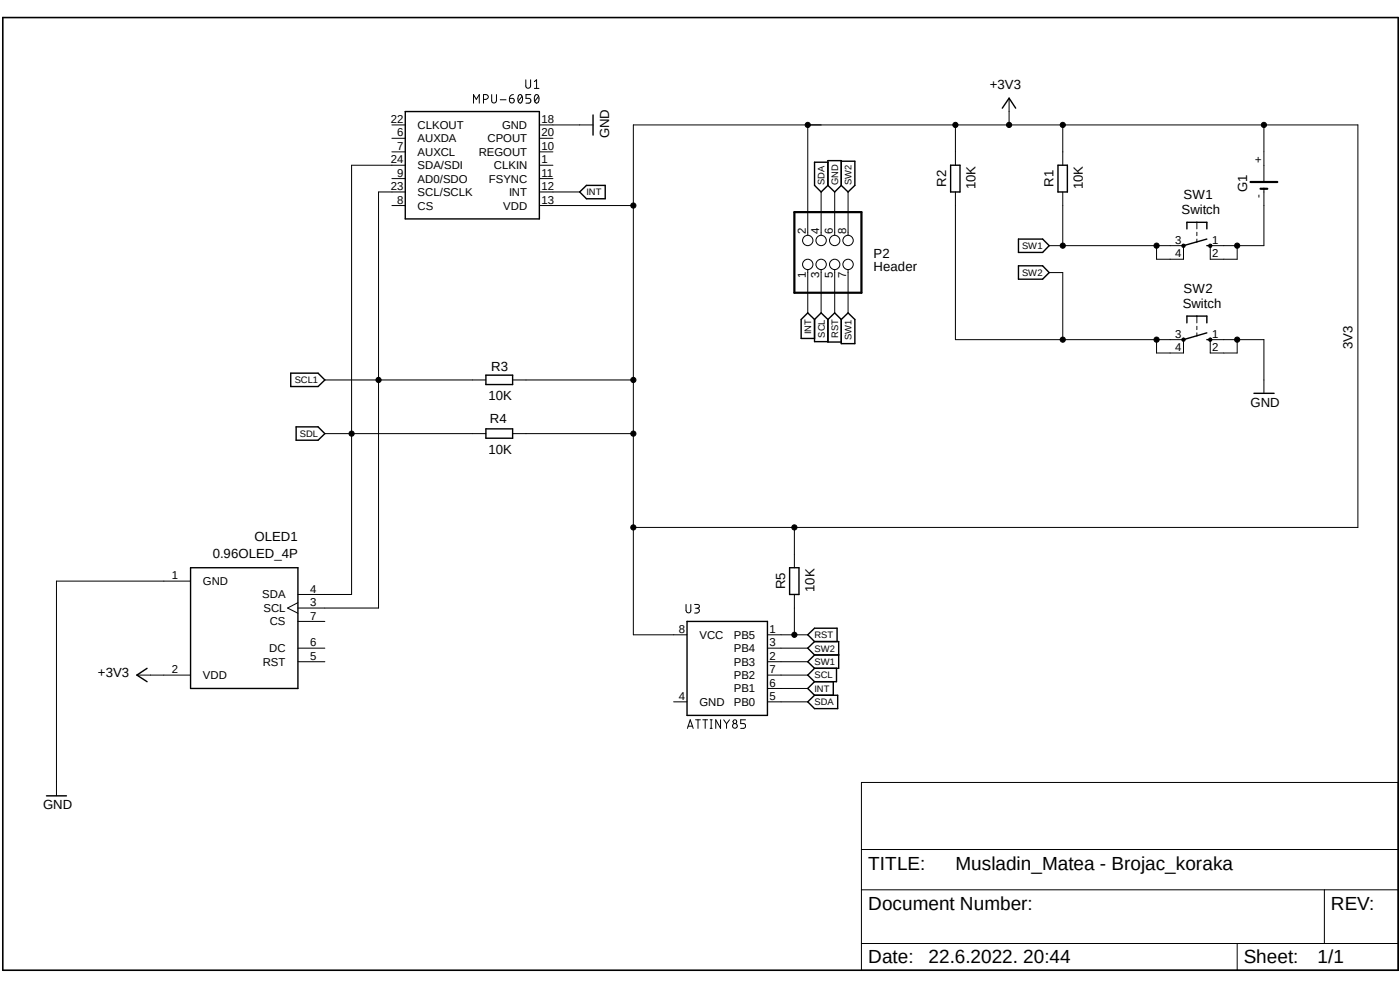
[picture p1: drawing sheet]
<svg xmlns="http://www.w3.org/2000/svg" width="297mm" height="210mm" viewBox="0 0 297 210" stroke-linecap="round" stroke-linejoin="round" font-family="sans-serif">
<path d="M0 3.4l297 203.1M297 3.4l-297 203.1" fill="none" stroke="#fff" stroke-width=".21"/>
<g fill="none" stroke="#000" stroke-width=".21">
<path d="M111.5 16.9v1.3a.51 .51 0 0 0 .6 .5 .51 .51 0 0 0 .5-.5v-1.3M113.4 17.3l.4-.4v1.9M113.4 18.8h.9M83.1 37.9h2.9M83.1 32.2h2.9M83.1 29.3h2.9M83.1 26.5h2.9M86 35.1h-11.4v91h-11.4M100.5 21.9v-1.8l.5 1 .7-1v1.8M102.6 21.1h.5a.51 .51 0 0 0 .5-.5 .51 .51 0 0 0-.5-.5h-.5v1.8M104.3 20.1v1.3a.51 .51 0 0 0 .5 .5 .51 .51 0 0 0 .5-.5v-1.3M106.1 21.2h1.3"/>
<path d="M108.1 20.9h.6a.51 .51 0 0 1 .4 .5 .51 .51 0 0 1-.5 .5 .51 .51 0 0 1-.5-.5zM108.9 20.1a.8 .8 0 0 0-.8 .8M110.2 20.1h.2a1.07 1.07 0 0 1 0 1.8 1.16 1.16 0 0 1-.2-1.8zM110.7 20.4l-.8 1.1M112.6 20.1h-1v.8h.6a.52 .52 0 0 1 .4 .5 .52 .52 0 0 1-.4 .5h-.6M113.6 20.1h.2a1.07 1.07 0 0 1 .3 1.7l-.3 .1a1.16 1.16 0 0 1-.2-1.8zM114.3 20.4l-.8 1.1M114.4 37.9h2.9M114.4 35.1h2.9M114.4 32.2h2.9M114.4 29.3h2.9M114.4 26.5h11.4"/>
<path d="M171.4 26.5v23.4M202.7 26.5v8.6M214.1 20.8v5.7M225.5 26.5v8.6M268.1 26.5v12.1M83.1 43.6h2.9M86 40.7h-5.7v88.3h-17.1M114.4 43.6h20M114.4 40.7h8.6M171.4 57.2v9.2M174.2 40.7v9.2M174.2 57.2v9.2"/>
<path d="M177.1 40.7v9.2M177.1 57.2v9.2M179.9 40.7v9.2M179.9 57.2v9.2M202.7 40.7v31.4h48.4v2.8h-5.7v-2.8M222.6 52.1h28.5v2.9h-5.7v-2.9M222.6 57.8h2.9v14.3M225.5 40.7v11.4M250.8 51.9h.5l.2 .2-.2 .3h-.5l-.1-.3zM253.9 47.2v1.4M253.9 49.3v.7M253.9 50.7v.7"/>
<path d="M256.5 51.9h.5l.1 .2-.1 .3h-.5zM268.1 40v12.1h-11.3v2.9h5.7v-2.9M253.9 67.1v1.4M253.9 69.2v.7M253.9 70.6v.7M262.5 72.1v2.8h-5.7v-2.8h11.3v11.3M68.9 80.6h34.2M68.9 92h34.2M108.8 80.6h25.6M108.8 92h25.6M134.4 111.9h153.7v-85.4h-153.7v108.2h11.4M168.5 111.9v8.5"/>
<path d="M40.4 123.3h-28.4v45.5M63.2 127.8l-2.2 1.2 2.2 1.1M63.2 137.5h5.7M63.2 131.8h5.7M145.5 128.2v1.3a.51 .51 0 0 0 .5 .5 .51 .51 0 0 0 .6-.5v-1.3M147.4 128.2h.6a.4 .4 0 0 1 .4 .4 .4 .4 0 0 1-.4 .4h-.4M147.9 129a.51 .51 0 0 1 .5 .5 .51 .51 0 0 1-.5 .5h-.5M162.8 137.5h8.6M162.8 134.7h8.6M168.5 126.1v8.6M29 143.2h11.4M63.2 140.4h5.7"/>
<path d="M142.9 148.9h2.9M145.8 154.5l.6-1.8 .7 1.8M146 154.1h.9M147.6 152.7h1M148.1 152.7v1.8M149.1 152.7h1M149.6 152.7v1.8M150.7 152.7h.4M150.7 154.5h.4M150.9 152.7v1.8M152.9 152.7v1.8l-1.1-1.8v1.8M153.5 152.7l.6 .8"/>
<path d="M154.1 153.5v1M154.8 152.7l-.7 .8M158.2 152.7h-1.1v.8h.7a.52 .52 0 0 1 .4 .5 .52 .52 0 0 1-.4 .5h-.7M162.8 143.2h8.6M162.8 140.4h8.6M162.8 146h8.6M162.8 148.9h8.6M182.8 166h113.8v39.8h-113.8zM182.8 188.8h113.8M182.8 180.2h113.8M281 188.8v11.4M182.8 200.2h113.8"/>
<path d="M262.5 200.2v5.6"/>
<circle cx="171.4" cy="26.5" r=".55"/>
<circle cx="202.7" cy="26.5" r=".55"/>
<circle cx="214.1" cy="26.5" r=".55"/>
<circle cx="225.5" cy="26.5" r=".55"/>
<circle cx="268.1" cy="26.5" r=".55"/>
<circle cx="134.4" cy="43.6" r=".55"/>
<circle cx="171.4" cy="56.1" r="1.1"/>
<circle cx="171.4" cy="51" r="1.1"/>
<circle cx="174.2" cy="51" r="1.1"/>
<circle cx="174.2" cy="56.1" r="1.1"/>
<circle cx="177.1" cy="51" r="1.1"/>
<circle cx="177.1" cy="56.1" r="1.1"/>
<circle cx="179.9" cy="51" r="1.1"/>
<circle cx="179.9" cy="56.1" r="1.1"/>
<circle cx="225.5" cy="52.1" r=".55"/>
<circle cx="245.4" cy="52.1" r=".55"/>
<circle cx="262.5" cy="52.1" r=".55"/>
<circle cx="225.5" cy="72.1" r=".55"/>
<circle cx="245.4" cy="72.1" r=".55"/>
<circle cx="251.1" cy="72" r=".37"/>
<circle cx="256.8" cy="72" r=".36"/>
<circle cx="262.5" cy="72.1" r=".55"/>
<circle cx="74.6" cy="92" r=".55"/>
<circle cx="80.3" cy="80.6" r=".55"/>
<circle cx="134.4" cy="80.6" r=".55"/>
<circle cx="134.4" cy="92" r=".55"/>
<circle cx="134.4" cy="111.9" r=".55"/>
<circle cx="168.5" cy="111.9" r=".55"/>
<circle cx="168.5" cy="134.7" r=".55"/>
<circle cx="155.9" cy="153.1" r=".41"/>
<circle cx="155.9" cy="154" r=".51"/>
</g>
<g fill="none" stroke="#000" stroke-width=".3">
<path d="M86 23.7h28.4v22.7h-28.4zM125.8 24.4v4.3M175.6 39.3l1.5 1.4 1.4-1.4M175.6 39.3v-5.2h2.9v5.2M175.6 34.4h-2.8v4.9l1.4 1.4 1.4-1.4M178.5 34.2h2.9v5.1l-1.5 1.4-1.4-1.4M201.7 35.1h2v5.6h-2zM212.6 22.9l1.5-2.1 1.4 2.1M224.5 35.1h1.9v5.6h-1.9zM123 40.7l1.4-1.4h4v2.9h-4zM216.1 56.4h5.1l1.4 1.4-1.4 1.4h-5.1zM216.1 50.7h5.1l1.4 1.4-1.4 1.5h-5.1z"/>
<path d="M251.8 48.6v-1.4h4.2v1.4M256 52.1h.8M256 50.7l-4.9 1.4M61.7 79.2h5.8l1.4 1.4-1.4 1.4h-5.8zM103.1 79.6h5.7v2h-5.7zM172.8 67.8l-1.4-1.4-1.4 1.4v4h2.8M172.8 67.8v4.7h2.8M172.8 67.8l1.4-1.4 1.4 1.4M175.6 67.8v4.8h2.9M175.6 67.8l1.5-1.4 1.4 1.4M178.5 67.8l1.4-1.4 1.5 1.4v5.1h-2.9zM251.8 68.5v-1.4h4.2v1.4"/>
<path d="M256 72.1h.8M256 70.6l-4.9 1.5M62.8 90.6h4.7l1.4 1.4-1.4 1.4h-4.7zM103.1 91h5.7v2h-5.7zM266 83.4h4.3M40.4 120.4h22.8v25.6h-22.8zM145.8 131.8h17v20h-17zM167.5 120.4h2v5.7h-2zM172.8 136.1l-1.4 1.4 1.4 1.4M172.8 136.1h5.1v5.7h-5.1M172.8 138.9h5.1M172.8 138.9l-1.4 1.5 1.4 1.4"/>
<path d="M172.8 136.1l-1.4-1.4 1.4-1.4h4.8v2.8M31.2 141.8l-2.2 1.4 2.2 1.4M171.4 148.9l1.4-1.4h4.9v2.8h-4.9zM172.8 144.6l-1.4 1.4 1.4 1.5M172.8 141.8l-1.4 1.4 1.4 1.4M176.8 144.6v2.9M177.5 141.8v2.8h-4.7M9.9 168.8h4.2"/>
</g>
<path d="M.6 3.7h296v202.1h-296z" fill="none" stroke="#000" stroke-width=".34"/>
<g fill="#000">
<path d="M250.8 51.9h.5l.2 .2-.2 .3h-.5l-.1-.3z" fill-rule="evenodd"/>
<path d="M256.5 51.9h.5l.1 .2-.1 .3h-.5z" fill-rule="evenodd"/>
<circle cx="171.4" cy="26.5" r=".55"/>
<circle cx="202.7" cy="26.5" r=".55"/>
<circle cx="214.1" cy="26.5" r=".55"/>
<circle cx="225.5" cy="26.5" r=".55"/>
<circle cx="268.1" cy="26.5" r=".55"/>
<circle cx="134.4" cy="43.6" r=".55"/>
<circle cx="225.5" cy="52.1" r=".55"/>
<circle cx="245.4" cy="52.1" r=".55"/>
<circle cx="262.5" cy="52.1" r=".55"/>
<circle cx="225.5" cy="72.1" r=".55"/>
<circle cx="245.4" cy="72.1" r=".55"/>
<circle cx="251.1" cy="72" r=".37"/>
<circle cx="256.8" cy="72" r=".36"/>
<circle cx="262.5" cy="72.1" r=".55"/>
<circle cx="74.6" cy="92" r=".55"/>
<circle cx="80.3" cy="80.6" r=".55"/>
<circle cx="134.4" cy="80.6" r=".55"/>
<circle cx="134.4" cy="92" r=".55"/>
<circle cx="134.4" cy="111.9" r=".55"/>
<circle cx="168.5" cy="111.9" r=".55"/>
<circle cx="168.5" cy="134.7" r=".55"/>
</g>
<path d="M265.3 38.6h5.7M168.5 45h14.3v17.1h-14.3zM267.4 40h1.5" fill="none" stroke="#000" stroke-width=".47"/>
<g font-size="4">
<text x="184.2" y="184.5">TITLE:</text>
<text x="202.7" y="184.5">Musladin_Matea - Brojac_koraka</text>
<text x="184.2" y="193">Document Number:</text>
<text x="282.4" y="193">REV:</text>
<text x="184.2" y="204.4">Date:</text>
<text x="197" y="204.4">22.6.2022. 20:44</text>
<text x="263.9" y="204.4">Sheet:</text>
<text x="279.5" y="204.4">1/1</text>
</g>
<g font-size="2.8">
<text x="210" y="18.8">+3V3</text>
<text x="129.2" y="29.4" transform="rotate(-90 129.2 29.4)">GND</text>
<text x="200.7" y="39.6" transform="rotate(-90 200.7 39.6)">R2</text>
<text x="207" y="40.2" transform="rotate(-90 207 40.2)">10K</text>
<text x="223.5" y="39.6" transform="rotate(-90 223.5 39.6)">R1</text>
<text x="229.7" y="40.2" transform="rotate(-90 229.7 40.2)">10K</text>
<text x="264.6" y="40.7" transform="rotate(-90 264.6 40.7)">G1</text>
<text x="250.7" y="45.3">Switch</text>
<text x="251.1" y="42.2">SW1</text>
<text x="185.3" y="57.5">Header</text>
<text x="185.3" y="54.8">P2</text>
<text x="250.9" y="65.2">Switch</text>
<text x="251.1" y="62.1">SW2</text>
<text x="286.9" y="74" transform="rotate(-90 286.9 74)">3V3</text>
<text x="104.2" y="78.6">R3</text>
<text x="103.6" y="84.9">10K</text>
<text x="103.9" y="89.7">R4</text>
<text x="265.3" y="86.3">GND</text>
<text x="103.6" y="96.3">10K</text>
<text x="45.1" y="118.5">0.96OLED_4P</text>
<text x="54" y="114.7">OLED1</text>
<text x="166.6" y="125" transform="rotate(-90 166.6 125)">R5</text>
<text x="172.8" y="125.6" transform="rotate(-90 172.8 125.6)">10K</text>
<text x="20.8" y="143.5">+3V3</text>
<text x="9.1" y="171.7">GND</text>
</g>
<g font-size="2.4">
<text x="82.9" y="26.1">22</text>
<text x="84.2" y="29">6</text>
<text x="88.6" y="27.3">CLKOUT</text>
<text x="106.5" y="27.3">GND</text>
<text x="114.9" y="29">20</text>
<text x="114.9" y="26.1">18</text>
<text x="82.9" y="34.7">24</text>
<text x="84.2" y="31.8">7</text>
<text x="88.6" y="30.2">AUXDA</text>
<text x="88.6" y="33.1">AUXCL</text>
<text x="88.6" y="35.9">SDA/SDI</text>
<text x="101.6" y="33.1">REGOUT</text>
<text x="103.4" y="30.2">CPOUT</text>
<text x="104.8" y="35.9">CLKIN</text>
<text x="114.9" y="34.7">1</text>
<text x="114.9" y="31.8">10</text>
<text x="267.8" y="34.7" transform="rotate(-90 267.8 34.7)">+</text>
<text x="82.9" y="40.3">23</text>
<text x="84.2" y="37.5">9</text>
<text x="88.6" y="41.6">SCL/SCLK</text>
<text x="88.6" y="38.7">AD0/SDO</text>
<text x="103.7" y="38.7">FSYNC</text>
<text x="108" y="41.6">INT</text>
<text x="114.9" y="40.3">12</text>
<text x="114.9" y="37.5">11</text>
<text x="267.8" y="42" transform="rotate(-90 267.8 42)">-</text>
<text x="84.2" y="43.2">8</text>
<text x="88.6" y="44.4">CS</text>
<text x="106.8" y="44.4">VDD</text>
<text x="114.9" y="43.2">13</text>
<text x="171" y="49.5" transform="rotate(-90 171 49.5)">2</text>
<text x="173.8" y="49.5" transform="rotate(-90 173.8 49.5)">4</text>
<text x="176.7" y="49.5" transform="rotate(-90 176.7 49.5)">6</text>
<text x="179.5" y="49.5" transform="rotate(-90 179.5 49.5)">8</text>
<text x="249.3" y="51.7">3</text>
<text x="257.2" y="51.7">1</text>
<text x="171" y="58.9" transform="rotate(-90 171 58.9)">1</text>
<text x="173.8" y="58.9" transform="rotate(-90 173.8 58.9)">3</text>
<text x="176.7" y="58.9" transform="rotate(-90 176.7 58.9)">5</text>
<text x="179.5" y="58.9" transform="rotate(-90 179.5 58.9)">7</text>
<text x="249.3" y="54.6">4</text>
<text x="257.2" y="54.6">2</text>
<text x="249.3" y="71.7">3</text>
<text x="257.2" y="71.7">1</text>
<text x="249.3" y="74.5">4</text>
<text x="257.2" y="74.5">2</text>
<text x="36.4" y="122.9">1</text>
<text x="43.1" y="124.1">GND</text>
<text x="65.8" y="125.7">4</text>
<text x="55.6" y="127">SDA</text>
<text x="55.9" y="129.8">SCL</text>
<text x="65.8" y="128.6">3</text>
<text x="65.8" y="131.4">7</text>
<text x="57.2" y="132.7">CS</text>
<text x="65.8" y="137.1">6</text>
<text x="144" y="134.3">8</text>
<text x="148.4" y="135.5">VCC</text>
<text x="155.7" y="135.5">PB5</text>
<text x="163.2" y="137.1">3</text>
<text x="163.2" y="134.3">1</text>
<text x="36.4" y="142.8">2</text>
<text x="55.8" y="141.2">RST</text>
<text x="57.1" y="138.3">DC</text>
<text x="65.8" y="140">5</text>
<text x="155.7" y="141.2">PB3</text>
<text x="155.7" y="138.3">PB4</text>
<text x="163.2" y="140">2</text>
<text x="163.2" y="142.8">7</text>
<text x="43.1" y="144.1">VDD</text>
<text x="144" y="148.5">4</text>
<text x="148.4" y="149.8">GND</text>
<text x="155.7" y="146.9">PB1</text>
<text x="155.7" y="149.7">PB0</text>
<text x="155.7" y="144.1">PB2</text>
<text x="163.2" y="145.7">6</text>
<text x="163.2" y="148.5">5</text>
</g>
<g font-size="2">
<text x="124.4" y="41.4">INT</text>
<text x="174.9" y="39.3" transform="rotate(-90 174.9 39.3)">SDA</text>
<text x="177.8" y="39.3" transform="rotate(-90 177.8 39.3)">GND</text>
<text x="180.6" y="39.3" transform="rotate(-90 180.6 39.3)">SW2</text>
<text x="216.8" y="52.9">SW1</text>
<text x="216.8" y="58.5">SW2</text>
<text x="172.1" y="70.9" transform="rotate(-90 172.1 70.9)">INT</text>
<text x="175" y="71.6" transform="rotate(-90 175 71.6)">SCL</text>
<text x="177.8" y="71.7" transform="rotate(-90 177.8 71.7)">RST</text>
<text x="180.6" y="72.1" transform="rotate(-90 180.6 72.1)">SW1</text>
<text x="62.5" y="81.3">SCL1</text>
<text x="63.6" y="92.7">SDL</text>
<text x="172.8" y="135.4">RST</text>
<text x="172.8" y="138.2">SW2</text>
<text x="172.8" y="141.1">SW1</text>
<text x="172.8" y="143.9">SCL</text>
<text x="172.8" y="146.8">INT</text>
<text x="172.8" y="149.6">SDA</text>
</g>
</svg>
